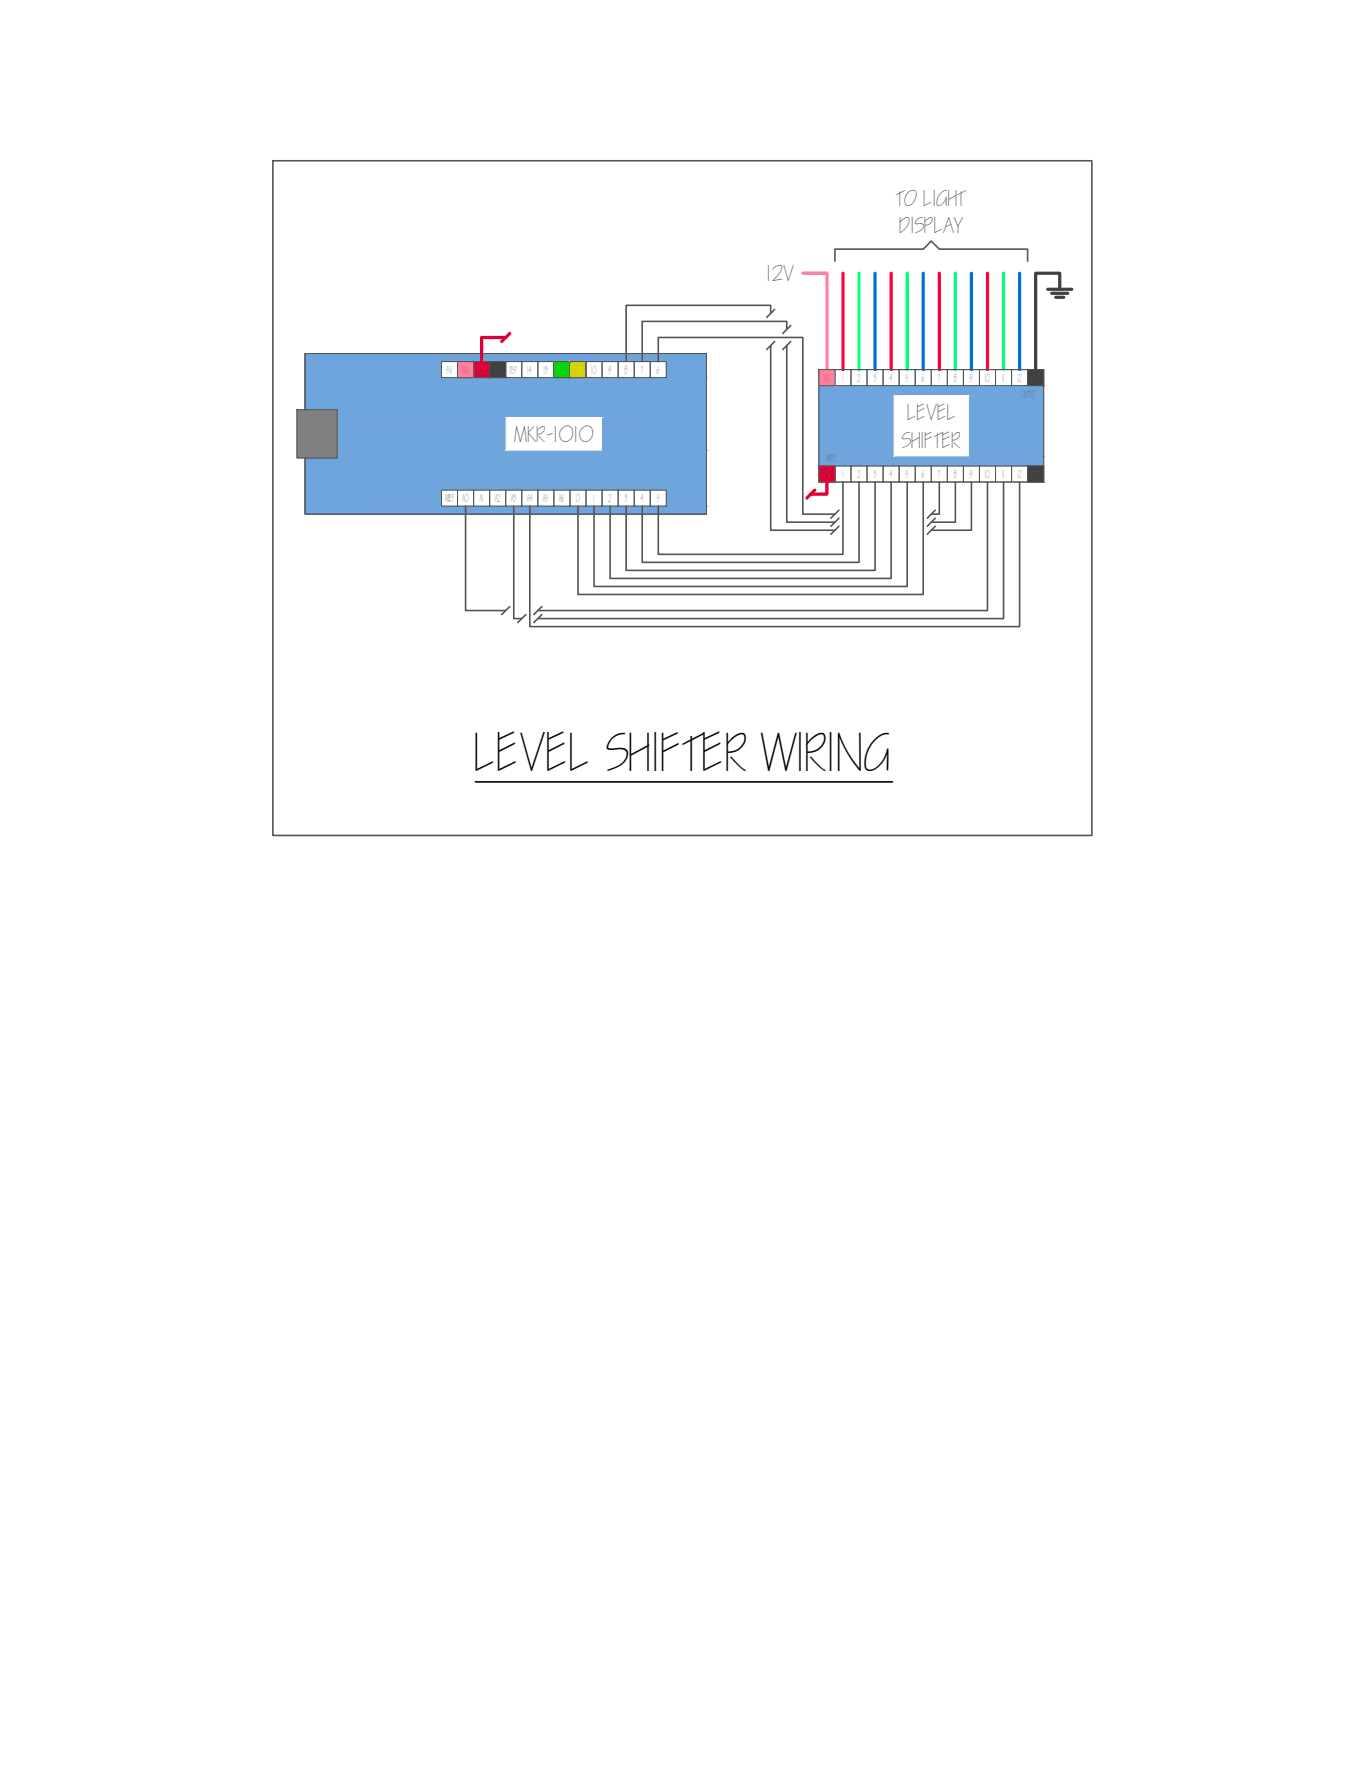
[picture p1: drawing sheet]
<svg xmlns="http://www.w3.org/2000/svg" width="216mm" height="279mm" viewBox="0 0 216 279" stroke-linecap="round" stroke-linejoin="round" font-family="sans-serif">
<!-- layer: E-MOD0 -->
<g fill="#6ea5dd" stroke="#6ea5dd" stroke-width=".16">
<path d="M48.2 80v1.3h63.5zM48.2 80h63.5v1.3z"/>
<path d="M48.2 77.5v2.5h21.6zM48.2 77.5h21.6v2.5z"/>
<path d="M105.4 77.5v2.5h6.3zM105.4 77.5h6.3v2.5z"/>
<path d="M48.2 72.4v5.1h63.5zM48.2 72.4h63.5v5.1z"/>
<path d="M53.3 71.2v1.2h58.4zM53.3 71.2h58.4v1.2z"/>
<path d="M94.7 65.9v5.3h17zM94.7 65.9h17v5.3z"/>
<path d="M53.3 65.9v5.3h27.3zM53.3 65.9h27.3v5.3z"/>
<path d="M53.3 64.8v1.1h58.4zM53.3 64.8h58.4v1.1z"/>
<path d="M48.2 59.7v5.1h63.5zM48.2 59.7h63.5v5.1z"/>
<path d="M48.2 57.2v2.5h21.6zM48.2 57.2h21.6v2.5z"/>
<path d="M105.4 57.2v2.5h6.3zM105.4 57.2h6.3v2.5z"/>
<path d="M48.2 55.9v1.3h63.5zM48.2 55.9h63.5v1.3z"/>
<path d="M129.5 61l35.6 1.5v-1.5zM129.5 61l35.6 1.5h-35.6z"/>
<path d="M129.5 62.5l12.5 9.6v-9.6zM129.5 62.5l12.5 9.6h-12.5z"/>
<path d="M152.7 62.5l12.4 9.6v-9.6zM152.7 62.5l12.4 9.6h-12.4z"/>
<path d="M129.5 72.1l35.6 1.6v-1.6zM129.5 72.1l35.6 1.6h-35.6z"/>
</g>
<!-- layer: E-OUTL -->
<g fill="none" stroke="#545454" stroke-width=".16">
<path d="M69.8 57.2h2.6v2.5h-2.6zM72.4 57.2h2.5v2.5h-2.5zM74.9 57.2h2.5v2.5h-2.5zM77.4 57.2h2.6v2.5h-2.6zM80 57.2h2.5v2.5h-2.5zM82.5 57.2h2.6v2.5h-2.6zM85.1 57.2h2.5v2.5h-2.5zM87.6 57.2h2.5v2.5h-2.5zM90.1 57.2h2.6v2.5h-2.6zM92.7 57.2h2.5v2.5h-2.5zM95.2 57.2h2.6v2.5h-2.6zM97.8 57.2h2.5v2.5h-2.5z"/>
<path d="M100.3 57.2h2.5v2.5h-2.5zM102.8 57.2h2.6v2.5h-2.6zM129.5 58.4h35.6v17.8h-35.6zM129.5 58.4h2.6v2.6h-2.6zM132.1 58.4h2.5v2.6h-2.5zM134.6 58.4h2.5v2.6h-2.5zM137.1 58.4h2.6v2.6h-2.6zM139.7 58.4h2.5v2.6h-2.5zM142.2 58.4h2.6v2.6h-2.6zM144.8 58.4h2.5v2.6h-2.5zM147.3 58.4h2.5v2.6h-2.5zM149.8 58.4h2.6v2.6h-2.6z"/>
<path d="M152.4 58.4h2.5v2.6h-2.5zM154.9 58.4h2.6v2.6h-2.6zM157.5 58.4h2.5v2.6h-2.5zM160 58.4h2.5v2.6h-2.5zM162.5 58.4h2.6v2.6h-2.6zM47 64.8h6.3v7.6h-6.3zM48.2 64.8v-8.9h63.5v25.4h-63.5v-8.9M69.8 77.5h2.6v2.5h-2.6zM72.4 77.5h2.5v2.5h-2.5zM74.9 77.5h2.5v2.5h-2.5zM77.4 77.5h2.6v2.5h-2.6zM80 77.5h2.5v2.5h-2.5z"/>
<path d="M82.5 77.5h2.6v2.5h-2.6zM85.1 77.5h2.5v2.5h-2.5zM87.6 77.5h2.5v2.5h-2.5zM90.1 77.5h2.6v2.5h-2.6zM92.7 77.5h2.5v2.5h-2.5zM95.2 77.5h2.6v2.5h-2.6zM97.8 77.5h2.5v2.5h-2.5zM100.3 77.5h2.5v2.5h-2.5zM102.8 77.5h2.6v2.5h-2.6zM129.5 73.7h2.6v2.5h-2.6zM132.1 73.7h2.5v2.5h-2.5zM134.6 73.7h2.5v2.5h-2.5z"/>
<path d="M137.1 73.7h2.6v2.5h-2.6zM139.7 73.7h2.5v2.5h-2.5zM142.2 73.7h2.6v2.5h-2.6zM144.8 73.7h2.5v2.5h-2.5zM147.3 73.7h2.5v2.5h-2.5zM149.8 73.7h2.6v2.5h-2.6zM152.4 73.7h2.5v2.5h-2.5zM154.9 73.7h2.6v2.5h-2.6zM157.5 73.7h2.5v2.5h-2.5zM160 73.7h2.5v2.5h-2.5zM162.5 73.7h2.6v2.5h-2.6z"/>
</g>
<!-- layer: E-3.3V -->
<g fill="#dd0037" stroke="#dd0037" stroke-width=".16">
<path d="M74.9 57.2v2.5h2.5zM74.9 57.2h2.5v2.5z"/>
<path d="M129.5 73.7l2.6 2.5v-2.5zM129.5 73.7l2.6 2.5h-2.6z"/>
</g>
<!-- layer: E-12V -->
<g fill="#ff7f9f" stroke="#ff7f9f" stroke-width=".16">
<path d="M72.4 57.2v2.5h2.5zM72.4 57.2h2.5v2.5z"/>
<path d="M129.5 58.4l2.6 2.6v-2.6zM129.5 58.4l2.6 2.6h-2.6z"/>
</g>
<!-- layer: E-GRND -->
<g fill="#404040" stroke="#404040" stroke-width=".16">
<path d="M77.4 57.2v2.5h2.6zM77.4 57.2h2.6v2.5z"/>
<path d="M162.5 73.7l2.6 2.5v-2.5zM162.5 73.7l2.6 2.5h-2.6z"/>
<path d="M162.5 58.4l2.6 2.6v-2.6zM162.5 58.4l2.6 2.6h-2.6z"/>
</g>
<!-- layer: E-MOD1 -->
<path d="M47 64.8v7.6h6.3zM47 64.8h6.3v7.6z" fill="#808080" stroke="#808080" stroke-width=".16"/>
<!-- layer: E-SCLK -->
<path d="M87.6 57.2v2.5h2.5zM87.6 57.2h2.5v2.5z" fill="#0d0" stroke="#0d0" stroke-width=".16"/>
<!-- layer: E-SDA -->
<path d="M90.1 57.2v2.5h2.6zM90.1 57.2h2.6v2.5z" fill="#dd0" stroke="#dd0" stroke-width=".16"/>
<!-- layer: G-ANNO-TEXT -->
<g fill="#fff" stroke="#fff" stroke-width=".16">
<path d="M80.1 66v5.2l15-5.2zM80.1 71.2l15-5.2v5.2z"/>
<path d="M141.4 62.6v9.5l11.8-9.5zM141.4 72.1l11.8-9.5v9.5z"/>
</g>
<!-- layer: E-3.3V-WIRE -->
<path d="M80 53.4h-3.8v3.8M80.6 52.7l-1.2 1.3M128.9 77.5l-1.3 1.3M130.8 76.2v1.9h-2.6" fill="none" stroke="#dd0037" stroke-width=".51"/>
<!-- layer: G-ANNO-TEXT -->
<g fill="none" stroke="#545454" stroke-width=".25">
<path d="M43.2 25.4h129.5v106.7h-129.5zM104.1 57.2v-3.8h22.9v27.9h5.1M121.9 49.6v-1.3h-22.9v8.9M121.9 54.6v29.2h10.2M122.5 54l-1.2 1.3M122.5 48.9l-1.2 1.3M124.4 52.1v-1.3h-22.8v6.4M124.4 54.6v28h7.7M125.1 51.5l-1.3 1.2M125.1 54l-1.3 1.3M132.1 41.3v-1.9h13.9l1.3-1.3 1.3 1.3h13.9v1.9M133.3 76.2v11.5h-29.2v-7.7"/>
<path d="M135.9 76.2v12.7h-34.3v-8.9M138.4 76.2v14h-39.4v-10.2M140.9 76.2v15.3h-44.4v-11.5M143.5 76.2v16.5h-49.5v-12.7M146 76.2v17.8h-54.6v-14M148.6 76.2v5.1h-1.3M151.1 76.2v6.4h-3.8M153.6 76.2v7.6h-6.3M156.2 76.2v20.3h-71.1M158.7 76.2v21.6h-73.6M161.3 76.2v22.9h-77.5v-19.1M73.6 80v16.5h6.4"/>
<path d="M80.6 95.9l-1.2 1.3M81.3 80v17.8h1.2M83.2 97.2l-1.3 1.2M85.7 95.9l-1.3 1.3M85.7 97.2l-1.3 1.2M132.7 80.7l-1.3 1.2M132.7 81.9l-1.3 1.3M132.7 83.2l-1.3 1.3M147.9 80.7l-1.2 1.2M147.9 81.9l-1.2 1.3M147.9 83.2l-1.2 1.3"/>
</g>
<!-- layer: E-012V-WIRE -->
<path d="M127 43.2h3.8v15.2" fill="none" stroke="#ff7f9f" stroke-width=".51"/>
<!-- layer: E-LEDR -->
<path d="M133.3 43.2v15.2M140.9 43.2v15.2M148.6 43.2v15.2M156.2 43.2v15.2" fill="none" stroke="#ff003f" stroke-width=".51"/>
<!-- layer: E-LEDG -->
<path d="M135.9 43.2v15.2M143.5 43.2v15.2M151.1 43.2v15.2M158.7 43.2v15.2" fill="none" stroke="#00ff7f" stroke-width=".51"/>
<!-- layer: E-LEDB -->
<path d="M138.4 43.2v15.2M146 43.2v15.2M153.6 43.2v15.2M161.3 43.2v15.2" fill="none" stroke="#006edd" stroke-width=".51"/>
<!-- layer: E-GRND-WIRE -->
<path d="M165.7 45.7h3.8M166.3 46.4h2.6M167 47h1.3M167.6 45.7v-2.5h-3.8v15.2" fill="none" stroke="#404040" stroke-width=".51"/>
<!-- layer: G-ANNO-TITL -->
<path d="M75.2 123.6h66" fill="none" stroke="#000" stroke-width=".25"/>
<text font-size="7.6" x="75.2" y="122">LEVEL SHIFTER WIRING</text>
<g font-size="3.2" fill="#545454">
<text x="141.8" y="32.5">TO LIGHT</text>
<text x="142.3" y="36.8">DISPLAY</text>
<text x="121.3" y="44.5">12V</text>
<text x="81.3" y="69.9">MKR-1010</text>
<text x="142.7" y="70.8">SHIFTER</text>
<text x="143.6" y="66.5">LEVEL</text>
</g>
<g font-size="1.6" fill="#545454">
<text x="70.6" y="59.1">5V</text>
<text x="73.1" y="59.1">VIN</text>
<text x="75.5" y="59.1">VCC</text>
<text x="80.7" y="59.1">RST</text>
<text x="83.5" y="59.1">14</text>
<text x="86" y="59.1">13</text>
<text x="88.5" y="59.1">12</text>
<text x="93.6" y="59.1">10</text>
<text x="96.3" y="59.1">9</text>
<text x="98.8" y="59.1">8</text>
<text x="101.4" y="59.1">7</text>
<text x="103.9" y="59.1">6</text>
<text x="130.3" y="60.3">VO</text>
<text x="135.6" y="60.3">2</text>
<text x="138.2" y="60.3">3</text>
<text x="140.7" y="60.3">4</text>
<text x="143.2" y="60.3">5</text>
<text x="145.8" y="60.3">6</text>
<text x="148.4" y="60.3">7</text>
<text x="150.9" y="60.3">8</text>
<text x="153.4" y="60.3">9</text>
<text x="155.8" y="60.3">10</text>
<text x="161" y="60.3">12</text>
<text x="161.5" y="62.9">OUTPUT</text>
<text x="130.3" y="75.6">VIN</text>
<text x="130.8" y="73">INPUT</text>
<text x="135.6" y="75.6">2</text>
<text x="138.2" y="75.6">3</text>
<text x="140.7" y="75.6">4</text>
<text x="143.2" y="75.6">5</text>
<text x="145.8" y="75.6">6</text>
<text x="148.4" y="75.6">7</text>
<text x="150.9" y="75.6">8</text>
<text x="153.4" y="75.6">9</text>
<text x="155.8" y="75.6">10</text>
<text x="161" y="75.6">12</text>
<text x="70.4" y="79.4">AREF</text>
<text x="71" y="79.4">1</text>
<text x="73.2" y="79.4">A0</text>
<text x="75.9" y="79.4">A1</text>
<text x="78.3" y="79.4">A2</text>
<text x="80.8" y="79.4">A3</text>
<text x="83.4" y="79.4">A4</text>
<text x="85.9" y="79.4">A5</text>
<text x="88.4" y="79.4">A6</text>
<text x="91.1" y="79.4">0</text>
<text x="96.3" y="79.4">2</text>
<text x="98.8" y="79.4">3</text>
<text x="101.3" y="79.4">4</text>
<text x="103.9" y="79.4">5</text>
</g>
</svg>
